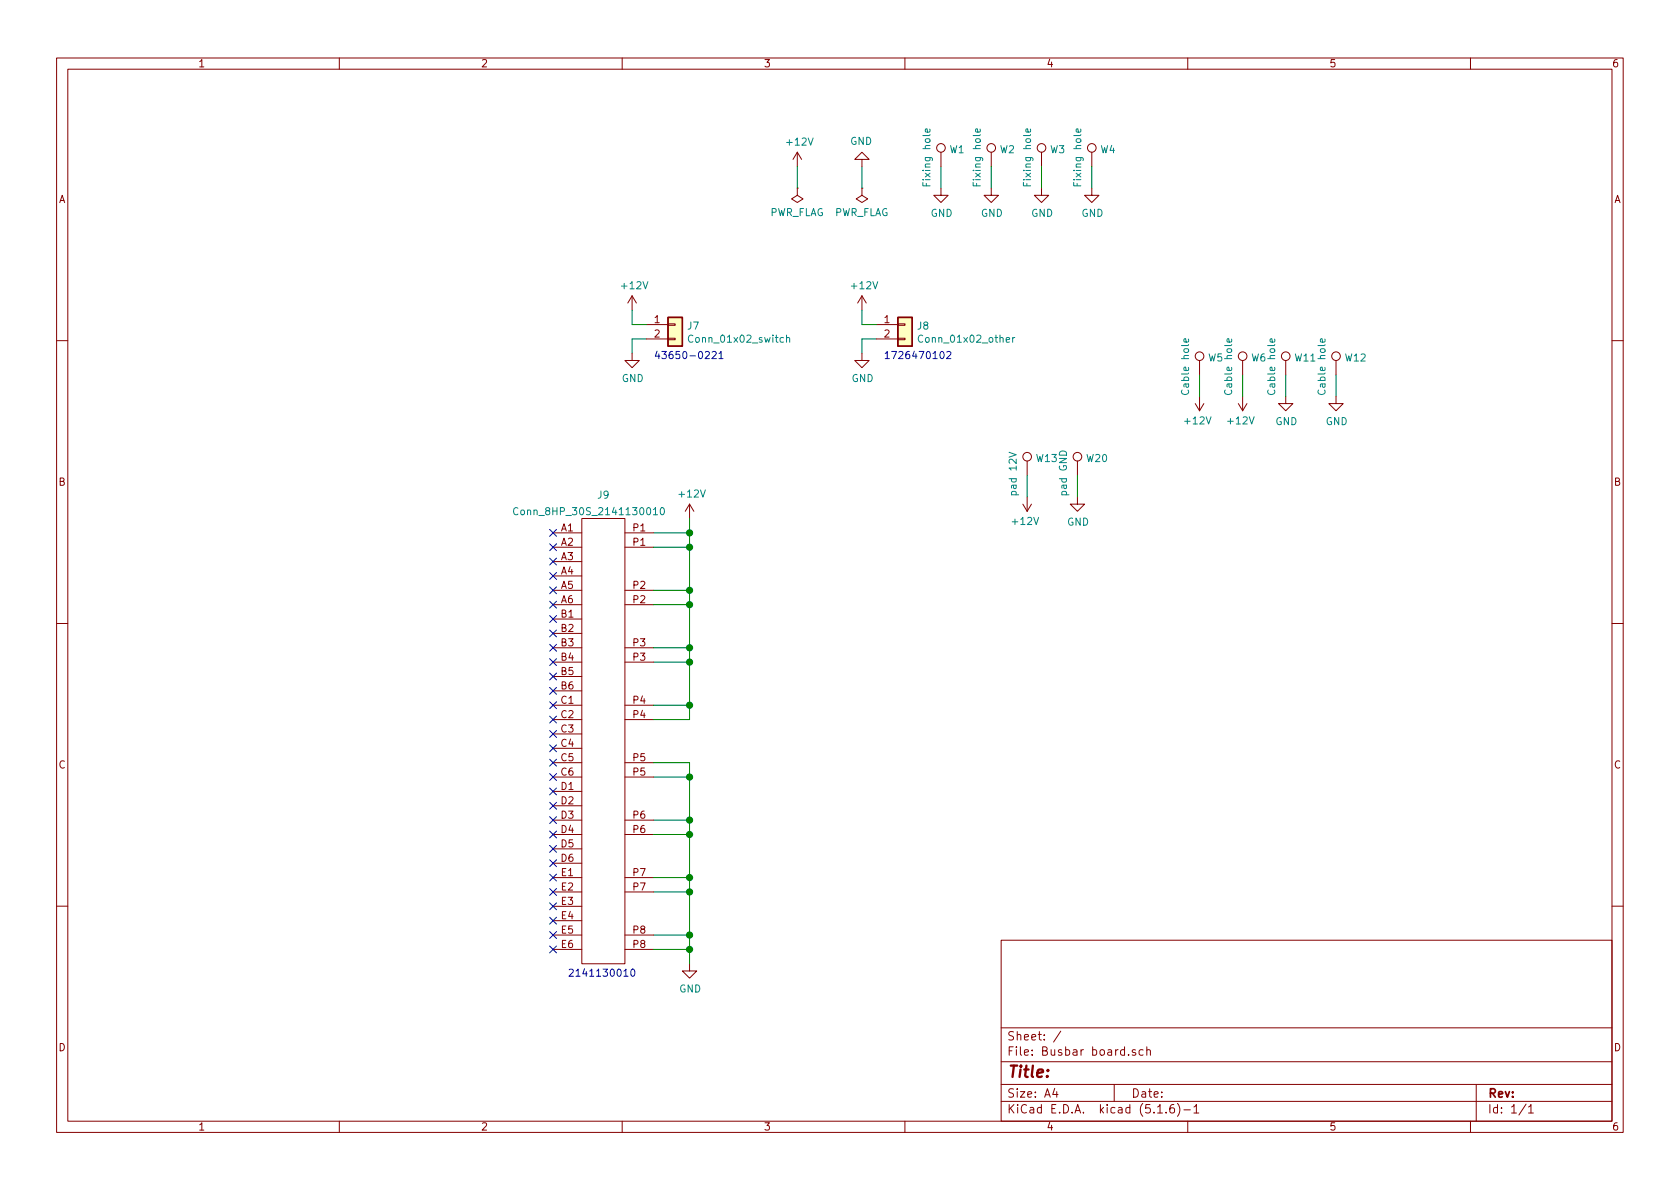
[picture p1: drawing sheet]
EESchema Schematic File Version 4
EELAYER 30 0
EELAYER END
$Descr A4 11693 8268
encoding utf-8
Sheet 1 1
Title ""
Date ""
Rev ""
Comp ""
Comment1 ""
Comment2 ""
Comment3 ""
Comment4 ""
$EndDescr
$Comp
L power:+12V #PWR013
U 1 1
P 5550 1150
F 0 "#PWR013" H 5550 1000 50  0001 C CNN
F 1 "+12V" H 5565 1323 50  0000 C CNN
F 2 "" H 5550 1150 50  0001 C CNN
F 3 "" H 5550 1150 50  0001 C CNN
	1    5550 1150
	1    0    0    -1  
$EndComp
$Comp
L power:GND #PWR014
U 1 1
P 6000 1150
F 0 "#PWR014" H 6000 900 50  0001 C CNN
F 1 "GND" H 6005 977 50  0000 C CNN
F 2 "" H 6000 1150 50  0001 C CNN
F 3 "" H 6000 1150 50  0001 C CNN
	1    6000 1150
	-1   0    0    1   
$EndComp
$Comp
L power:PWR_FLAG #FLG01
U 1 1
P 5550 1300
F 0 "#FLG01" H 5550 1375 50  0001 C CNN
F 1 "PWR_FLAG" H 5550 1473 50  0000 C CNN
F 2 "" H 5550 1300 50  0001 C CNN
F 3 "~" H 5550 1300 50  0001 C CNN
	1    5550 1300
	-1   0    0    1   
$EndComp
$Comp
L power:PWR_FLAG #FLG02
U 1 1
P 6000 1300
F 0 "#FLG02" H 6000 1375 50  0001 C CNN
F 1 "PWR_FLAG" H 6000 1473 50  0000 C CNN
F 2 "" H 6000 1300 50  0001 C CNN
F 3 "~" H 6000 1300 50  0001 C CNN
	1    6000 1300
	-1   0    0    1   
$EndComp
Wire Wire Line
	5550 1150 5550 1300
Wire Wire Line
	6000 1150 6000 1300
$Comp
L Connector:TestPoint W1
U 1 1
P 6550 1150
F 0 "W1" H 6608 1270 50  0000 L CNN
F 1 "Fixing hole" V 6450 1000 50  0000 L CNN
F 2 "discovery:FixingPoint_Plated_Hole_D4.0mm" H 6750 1150 50  0001 C CNN
F 3 "~" H 6750 1150 50  0001 C CNN
	1    6550 1150
	1    0    0    -1  
$EndComp
$Comp
L power:GND #PWR015
U 1 1
P 6550 1300
F 0 "#PWR015" H 6550 1050 50  0001 C CNN
F 1 "GND" H 6555 1127 50  0000 C CNN
F 2 "" H 6550 1300 50  0001 C CNN
F 3 "" H 6550 1300 50  0001 C CNN
	1    6550 1300
	1    0    0    -1  
$EndComp
Wire Wire Line
	6550 1300 6550 1150
$Comp
L Connector:TestPoint W2
U 1 1
P 6900 1150
F 0 "W2" H 6958 1270 50  0000 L CNN
F 1 "Fixing hole" V 6800 1000 50  0000 L CNN
F 2 "discovery:FixingPoint_Plated_Hole_D4.0mm" H 7100 1150 50  0001 C CNN
F 3 "~" H 7100 1150 50  0001 C CNN
	1    6900 1150
	1    0    0    -1  
$EndComp
$Comp
L power:GND #PWR016
U 1 1
P 6900 1300
F 0 "#PWR016" H 6900 1050 50  0001 C CNN
F 1 "GND" H 6905 1127 50  0000 C CNN
F 2 "" H 6900 1300 50  0001 C CNN
F 3 "" H 6900 1300 50  0001 C CNN
	1    6900 1300
	1    0    0    -1  
$EndComp
Wire Wire Line
	6900 1300 6900 1150
$Comp
L Connector:TestPoint W3
U 1 1
P 7250 1150
F 0 "W3" H 7308 1270 50  0000 L CNN
F 1 "Fixing hole" V 7150 1000 50  0000 L CNN
F 2 "discovery:FixingPoint_Plated_Hole_D4.0mm" H 7450 1150 50  0001 C CNN
F 3 "~" H 7450 1150 50  0001 C CNN
	1    7250 1150
	1    0    0    -1  
$EndComp
$Comp
L power:GND #PWR019
U 1 1
P 7250 1300
F 0 "#PWR019" H 7250 1050 50  0001 C CNN
F 1 "GND" H 7255 1127 50  0000 C CNN
F 2 "" H 7250 1300 50  0001 C CNN
F 3 "" H 7250 1300 50  0001 C CNN
	1    7250 1300
	1    0    0    -1  
$EndComp
Wire Wire Line
	7250 1300 7250 1150
$Comp
L Connector:TestPoint W4
U 1 1
P 7600 1150
F 0 "W4" H 7658 1270 50  0000 L CNN
F 1 "Fixing hole" V 7500 1000 50  0000 L CNN
F 2 "discovery:FixingPoint_Plated_Hole_D4.0mm" H 7800 1150 50  0001 C CNN
F 3 "~" H 7800 1150 50  0001 C CNN
	1    7600 1150
	1    0    0    -1  
$EndComp
$Comp
L power:GND #PWR020
U 1 1
P 7600 1300
F 0 "#PWR020" H 7600 1050 50  0001 C CNN
F 1 "GND" H 7605 1127 50  0000 C CNN
F 2 "" H 7600 1300 50  0001 C CNN
F 3 "" H 7600 1300 50  0001 C CNN
	1    7600 1300
	1    0    0    -1  
$EndComp
Wire Wire Line
	7600 1300 7600 1150
$Comp
L Connector:TestPoint W5
U 1 1
P 8350 2600
F 0 "W5" H 8408 2720 50  0000 L CNN
F 1 "Cable hole" V 8250 2450 50  0000 L CNN
F 2 "discovery:fixing_hole" H 8550 2600 50  0001 C CNN
F 3 "~" H 8550 2600 50  0001 C CNN
	1    8350 2600
	1    0    0    -1  
$EndComp
$Comp
L Connector:TestPoint W6
U 1 1
P 8650 2600
F 0 "W6" H 8708 2720 50  0000 L CNN
F 1 "Cable hole" V 8550 2450 50  0000 L CNN
F 2 "discovery:fixing_hole" H 8850 2600 50  0001 C CNN
F 3 "~" H 8850 2600 50  0001 C CNN
	1    8650 2600
	1    0    0    -1  
$EndComp
$Comp
L Connector:TestPoint W12
U 1 1
P 9300 2600
F 0 "W12" H 9358 2720 50  0000 L CNN
F 1 "Cable hole" V 9200 2450 50  0000 L CNN
F 2 "discovery:fixing_hole" H 9500 2600 50  0001 C CNN
F 3 "~" H 9500 2600 50  0001 C CNN
	1    9300 2600
	1    0    0    -1  
$EndComp
$Comp
L power:+12V #PWR017
U 1 1
P 8350 2750
F 0 "#PWR017" H 8350 2600 50  0001 C CNN
F 1 "+12V" H 8365 2923 50  0000 C CNN
F 2 "" H 8350 2750 50  0001 C CNN
F 3 "" H 8350 2750 50  0001 C CNN
	1    8350 2750
	-1   0    0    1   
$EndComp
$Comp
L power:+12V #PWR018
U 1 1
P 8650 2750
F 0 "#PWR018" H 8650 2600 50  0001 C CNN
F 1 "+12V" H 8665 2923 50  0000 C CNN
F 2 "" H 8650 2750 50  0001 C CNN
F 3 "" H 8650 2750 50  0001 C CNN
	1    8650 2750
	-1   0    0    1   
$EndComp
$Comp
L Connector:TestPoint W11
U 1 1
P 8950 2600
F 0 "W11" H 9008 2720 50  0000 L CNN
F 1 "Cable hole" V 8850 2450 50  0000 L CNN
F 2 "discovery:fixing_hole" H 9150 2600 50  0001 C CNN
F 3 "~" H 9150 2600 50  0001 C CNN
	1    8950 2600
	1    0    0    -1  
$EndComp
$Comp
L power:GND #PWR025
U 1 1
P 8950 2750
F 0 "#PWR025" H 8950 2500 50  0001 C CNN
F 1 "GND" H 8955 2577 50  0000 C CNN
F 2 "" H 8950 2750 50  0001 C CNN
F 3 "" H 8950 2750 50  0001 C CNN
	1    8950 2750
	1    0    0    -1  
$EndComp
$Comp
L power:GND #PWR026
U 1 1
P 9300 2750
F 0 "#PWR026" H 9300 2500 50  0001 C CNN
F 1 "GND" H 9305 2577 50  0000 C CNN
F 2 "" H 9300 2750 50  0001 C CNN
F 3 "" H 9300 2750 50  0001 C CNN
	1    9300 2750
	1    0    0    -1  
$EndComp
Wire Wire Line
	8350 2600 8350 2750
Wire Wire Line
	8650 2600 8650 2750
Wire Wire Line
	8950 2600 8950 2750
Wire Wire Line
	9300 2600 9300 2750
$Comp
L Connector:TestPoint W13
U 1 1
P 7150 3300
F 0 "W13" H 7208 3420 50  0000 L CNN
F 1 "pad 12V" V 7050 3150 50  0000 L CNN
F 2 "footprint_cts:pad_high_power" H 7350 3300 50  0001 C CNN
F 3 "~" H 7350 3300 50  0001 C CNN
	1    7150 3300
	1    0    0    -1  
$EndComp
$Comp
L Connector:TestPoint W20
U 1 1
P 7500 3300
F 0 "W20" H 7558 3420 50  0000 L CNN
F 1 "pad GND" V 7400 3150 50  0000 L CNN
F 2 "footprint_cts:pad_high_power" H 7700 3300 50  0001 C CNN
F 3 "~" H 7700 3300 50  0001 C CNN
	1    7500 3300
	1    0    0    -1  
$EndComp
$Comp
L power:+12V #PWR027
U 1 1
P 7150 3450
F 0 "#PWR027" H 7150 3300 50  0001 C CNN
F 1 "+12V" H 7165 3623 50  0000 C CNN
F 2 "" H 7150 3450 50  0001 C CNN
F 3 "" H 7150 3450 50  0001 C CNN
	1    7150 3450
	-1   0    0    1   
$EndComp
$Comp
L power:GND #PWR034
U 1 1
P 7500 3450
F 0 "#PWR034" H 7500 3200 50  0001 C CNN
F 1 "GND" H 7505 3277 50  0000 C CNN
F 2 "" H 7500 3450 50  0001 C CNN
F 3 "" H 7500 3450 50  0001 C CNN
	1    7500 3450
	1    0    0    -1  
$EndComp
Wire Wire Line
	7150 3300 7150 3450
Wire Wire Line
	7500 3300 7500 3450
$Comp
L Connector_Generic:Conn_01x02 J7
U 1 1
P 4700 2250
F 0 "J7" H 4780 2242 50  0000 L CNN
F 1 "Conn_01x02_switch" H 4780 2151 50  0000 L CNN
F 2 "discovery:2pins_2.54mm_43650-0221" H 4700 2250 50  0001 C CNN
F 3 "~" H 4700 2250 50  0001 C CNN
	1    4700 2250
	1    0    0    -1  
$EndComp
Wire Wire Line
	4500 2250 4400 2250
Wire Wire Line
	4400 2250 4400 2150
Wire Wire Line
	4500 2350 4400 2350
Wire Wire Line
	4400 2350 4400 2450
$Comp
L power:GND #PWR0108
U 1 1
P 4400 2450
F 0 "#PWR0108" H 4400 2200 50  0001 C CNN
F 1 "GND" H 4405 2277 50  0000 C CNN
F 2 "" H 4400 2450 50  0001 C CNN
F 3 "" H 4400 2450 50  0001 C CNN
	1    4400 2450
	1    0    0    -1  
$EndComp
$Comp
L power:+12V #PWR0109
U 1 1
P 4400 2150
F 0 "#PWR0109" H 4400 2000 50  0001 C CNN
F 1 "+12V" H 4415 2323 50  0000 C CNN
F 2 "" H 4400 2150 50  0001 C CNN
F 3 "" H 4400 2150 50  0001 C CNN
	1    4400 2150
	1    0    0    -1  
$EndComp
$Comp
L Connector_Generic:Conn_01x02 J8
U 1 1
P 6300 2250
F 0 "J8" H 6380 2242 50  0000 L CNN
F 1 "Conn_01x02_other" H 6380 2151 50  0000 L CNN
F 2 "Switch PCIe:Conn_01x02_straight_4.2mm_9A_1726470102" H 6300 2250 50  0001 C CNN
F 3 "~" H 6300 2250 50  0001 C CNN
	1    6300 2250
	1    0    0    -1  
$EndComp
Wire Wire Line
	6100 2250 6000 2250
Wire Wire Line
	6000 2250 6000 2150
Wire Wire Line
	6100 2350 6000 2350
Wire Wire Line
	6000 2350 6000 2450
$Comp
L power:GND #PWR06
U 1 1
P 6000 2450
F 0 "#PWR06" H 6000 2200 50  0001 C CNN
F 1 "GND" H 6005 2277 50  0000 C CNN
F 2 "" H 6000 2450 50  0001 C CNN
F 3 "" H 6000 2450 50  0001 C CNN
	1    6000 2450
	1    0    0    -1  
$EndComp
$Comp
L power:+12V #PWR04
U 1 1
P 6000 2150
F 0 "#PWR04" H 6000 2000 50  0001 C CNN
F 1 "+12V" H 6015 2323 50  0000 C CNN
F 2 "" H 6000 2150 50  0001 C CNN
F 3 "" H 6000 2150 50  0001 C CNN
	1    6000 2150
	1    0    0    -1  
$EndComp
Text Notes 4550 2500 0    50   ~ 0
43650-0221
Text Notes 6150 2500 0    50   ~ 0
1726470102
Text Notes 3950 6800 0    50   ~ 0
2141130010
$Comp
L switch_leopard:Conn_8HP_30S_2141130010 J9
U 1 1
P 4200 3550
F 0 "J9" H 4200 3665 50  0000 C CNN
F 1 "Conn_8HP_30S_2141130010" H 4100 3550 50  0000 C CNN
F 2 "Switch PCIe:Conn_8HP_30S_RA_2141130010" H 4200 3550 50  0001 C CNN
F 3 "" H 4200 3550 50  0001 C CNN
	1    4200 3550
	1    0    0    -1  
$EndComp
NoConn ~ 3850 3700
NoConn ~ 3850 3800
NoConn ~ 3850 3900
NoConn ~ 3850 4000
NoConn ~ 3850 4100
NoConn ~ 3850 4200
NoConn ~ 3850 4300
NoConn ~ 3850 4400
NoConn ~ 3850 4500
NoConn ~ 3850 4600
NoConn ~ 3850 4700
NoConn ~ 3850 4800
NoConn ~ 3850 5500
NoConn ~ 3850 5600
NoConn ~ 3850 5700
NoConn ~ 3850 5800
NoConn ~ 3850 5900
NoConn ~ 3850 6000
NoConn ~ 3850 6100
NoConn ~ 3850 6200
NoConn ~ 3850 6300
NoConn ~ 3850 6400
NoConn ~ 3850 6500
NoConn ~ 3850 6600
NoConn ~ 3850 4900
NoConn ~ 3850 5000
NoConn ~ 3850 5100
NoConn ~ 3850 5200
NoConn ~ 3850 5300
NoConn ~ 3850 5400
Wire Wire Line
	4550 5300 4800 5300
Wire Wire Line
	4800 5300 4800 5400
Wire Wire Line
	4550 6600 4800 6600
Connection ~ 4800 6600
Wire Wire Line
	4800 6600 4800 6700
Wire Wire Line
	4550 6500 4800 6500
Connection ~ 4800 6500
Wire Wire Line
	4800 6500 4800 6600
Wire Wire Line
	4550 6200 4800 6200
Connection ~ 4800 6200
Wire Wire Line
	4800 6200 4800 6500
Wire Wire Line
	4550 6100 4800 6100
Connection ~ 4800 6100
Wire Wire Line
	4800 6100 4800 6200
Wire Wire Line
	4550 5800 4800 5800
Connection ~ 4800 5800
Wire Wire Line
	4800 5800 4800 6100
Wire Wire Line
	4550 5700 4800 5700
Connection ~ 4800 5700
Wire Wire Line
	4800 5700 4800 5800
Wire Wire Line
	4550 5400 4800 5400
Connection ~ 4800 5400
Wire Wire Line
	4800 5400 4800 5700
Wire Wire Line
	4550 5000 4800 5000
Wire Wire Line
	4800 5000 4800 4900
Wire Wire Line
	4550 3700 4800 3700
Connection ~ 4800 3700
Wire Wire Line
	4800 3700 4800 3600
Wire Wire Line
	4550 3800 4800 3800
Connection ~ 4800 3800
Wire Wire Line
	4800 3800 4800 3700
Wire Wire Line
	4550 4100 4800 4100
Connection ~ 4800 4100
Wire Wire Line
	4800 4100 4800 3800
Wire Wire Line
	4550 4200 4800 4200
Connection ~ 4800 4200
Wire Wire Line
	4800 4200 4800 4100
Wire Wire Line
	4550 4500 4800 4500
Connection ~ 4800 4500
Wire Wire Line
	4800 4500 4800 4200
Wire Wire Line
	4550 4600 4800 4600
Connection ~ 4800 4600
Wire Wire Line
	4800 4600 4800 4500
Wire Wire Line
	4550 4900 4800 4900
Connection ~ 4800 4900
Wire Wire Line
	4800 4900 4800 4600
$Comp
L power:GND #PWR09
U 1 1
P 4800 6700
F 0 "#PWR09" H 4800 6450 50  0001 C CNN
F 1 "GND" H 4805 6527 50  0000 C CNN
F 2 "" H 4800 6700 50  0001 C CNN
F 3 "" H 4800 6700 50  0001 C CNN
	1    4800 6700
	1    0    0    -1  
$EndComp
$Comp
L power:+12V #PWR08
U 1 1
P 4800 3600
F 0 "#PWR08" H 4800 3450 50  0001 C CNN
F 1 "+12V" H 4815 3773 50  0000 C CNN
F 2 "" H 4800 3600 50  0001 C CNN
F 3 "" H 4800 3600 50  0001 C CNN
	1    4800 3600
	1    0    0    -1  
$EndComp
$EndSCHEMATC
